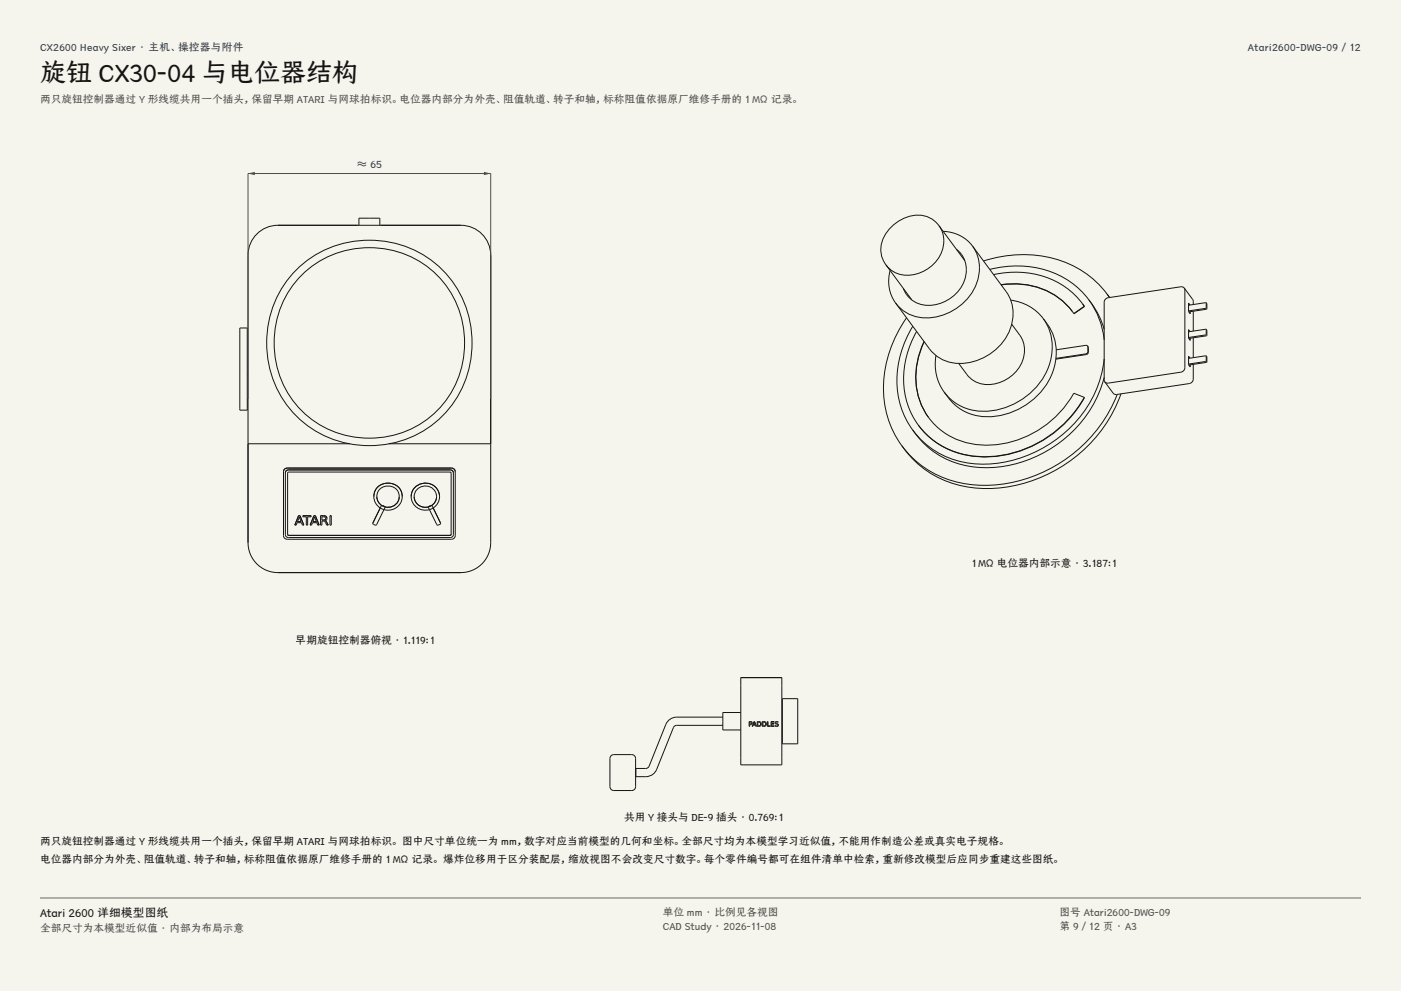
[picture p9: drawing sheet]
<svg xmlns="http://www.w3.org/2000/svg" width="420mm" height="297mm" viewBox="0 0 420 297" stroke-linecap="round" stroke-linejoin="round" font-family="sans-serif">
<g fill="#f5f4ed">
<path d="M0 0h420v297h-420z"/>
<path d="M12 12h396v275h-396z"/>
</g>
<g fill="none" stroke="#141413" stroke-width=".3">
<path d="M77 70.1a8.9 8.9 0 0 1 6.3-2.6h54.9a9 9 0 0 1 8.9 9v86.2a9 9 0 0 1-8.9 8.9h-54.9a9 9 0 0 1-8.9-8.9v-86.2a8.9 8.9 0 0 1 2.6-6.4zM107.6 67.5v-2.1h6.3v2.1M71.9 98.3h2.2v24.6h-2.2zM88.8 80.9a30.9 30.9 0 0 1 33.7-6.7 30.9 30.9 0 0 1 19 28.6 30.6 30.6 0 0 1-39.8 29.5 31 31 0 0 1-12.9-51.4zM90.4 82.5a28.6 28.6 0 0 1 31.2-6.2 28.6 28.6 0 0 1 17.7 26.5 28.4 28.4 0 0 1-36.9 27.3 28.7 28.7 0 0 1-12-47.6zM74.1 108.9h.3M74.1 112.3h.3M74.4 133h30.5M116.6 133h30.5M85 141.3v19.2l.4 .9 .7 .2h49.6l.6-.4 .2-.7v-19.2M86.1 140.3l-.9 .4-.2 .7M86.1 140.3l-.9 .4-.2 .6"/>
<path d="M86.1 140.3h49.3M86.3 141.6l.3-.1h48.5l.1 .3v18.5l-48.8 .1-.2-.3zM86.4 140.8a.88 .88 0 0 0-.9 .9v18.5a.88 .88 0 0 0 .9 .9h48.6a.88 .88 0 0 0 .9-.9v-18.5a.88 .88 0 0 0-.9-.9M86.4 140.8a.88 .88 0 0 0-.9 .9M86.4 140.8h48.6M88.4 157.4h.4l.3-.7h1.3l.3 .7h.4M88.4 157.4h.1M89.5 154.6h.1M89.5 154.6h.5M89.5 154.6l-1.1 2.8M89.7 154.9l.6 1.4h-1.1zM90 154.6h.1"/>
<path d="M90 154.6l1.1 2.8M90.8 154.6h2.5v.3h-1.1v2.5h-.4v-2.5h-1zM91.1 157.4h.1M93 157.4h.4l.3-.7h1.3l.3 .7h.4M93 157.4h.1M94.1 154.6h.5M94.1 154.6h.1M94.1 154.6l-1.1 2.8M94.3 154.9l.6 1.4h-1.1zM94.6 154.6h.1M94.6 154.6l1.1 2.8M95.7 157.4h.1"/>
<path d="M96.5 154.9h.5a.5 .5 0 0 1 .6 .5 .5 .5 0 0 1-.6 .5h-.5zM98 156.6h.1M98 156.6l.4 .8M98 155.4l-.1 .4-.4 .3 .5 .5M98 155.4l-.4-.7-1.5-.1v2.8h.4v-1.2l.8 .1 .7 1.1h.4M98 155.4h.1M98.4 157.4h.1M98.9 154.6h.4v2.8h-.4zM111.8 156.8h.1M111.8 156.8v.1M112.1 148.8a4.3 4.3 0 0 0 4.2 4.1 4.3 4.3 0 0 0 4.3-4.1M112.1 148.8a4.3 4.3 0 0 1 4.2-4 4.3 4.3 0 0 1 4.3 4"/>
<path d="M112.1 148.8h.1M114.5 151.5a3.3 3.3 0 0 1-1-4.3 3.3 3.3 0 0 1 4.2-1.4 3.3 3.3 0 0 1 1.8 4.1 3.4 3.4 0 0 1-4.1 2M114.5 151.5l-2.7 5.4M114.5 151.5l.9 .4M114.5 151.5h.2M114.5 151.5h.1M114.7 151.5l.7 .4M115.4 151.9l-2.5 5.3-.4 .2-.7-.5M115.4 151.9h.1M120.6 148.8h.1M123.3 148.8a4.3 4.3 0 0 0 4.2 4.1 4.3 4.3 0 0 0 4.3-4.1M123.3 148.8h.1"/>
<path d="M128.5 151.9l2.4 5.3 .5 .2 .7-.5M128.5 151.9h.1M129.1 151.5l-.6 .4M129.4 151.5a3.2 3.2 0 0 0 .9-4.6 3.2 3.2 0 0 0-4.6-.8 3.2 3.2 0 0 0-1.2 4.2 3.2 3.2 0 0 0 4 1.6M129.4 151.5l2.7 5.4M129.4 151.5l-.9 .4M129.4 151.5h-.3M129.4 151.5h.1M131.8 148.8h.1M131.8 148.8a4.3 4.3 0 0 0-4.3-4.1 4.3 4.3 0 0 0-4.2 4.1M132.1 156.8h.1M132.1 156.8v.1"/>
<path d="M135 140.8a.88 .88 0 0 1 .9 .9M135.4 140.3l.6 .2 .5 .9M135.4 140.3l.6 .2 .5 .8"/>
</g>
<path d="M74.4 119.6v-67.6h72.7v67.6" fill="none" stroke="#504e49" stroke-width=".3"/>
<g fill="#504e49">
<path d="M74.4 52l2-.5v1z"/>
<path d="M145.1 51.5l2 .5-2 .5z"/>
</g>
<g fill="none" stroke="#141413" stroke-width=".3">
<path d="M265.6 79.4l7.7 10.5M281.5 67.7a8.6 8.6 0 0 1-1.3 11.1 10.4 10.4 0 0 1-12.5 2.5l-2.1-1.9M281.5 67.7a8.2 8.2 0 0 0-10.3-2.3 11.1 11.1 0 0 0-7.1 9.9l.7 2.7 .8 1.4M281.5 67.7l7.7 10.4M282.7 69.3a11.3 11.3 0 0 1 8.9 4.5M286.7 74.7a8.1 8.1 0 0 1 1.9 10.6 11.5 11.5 0 0 1-13.5 5.6 7.6 7.6 0 0 1-4.3-4.5M291.6 73.8a12.5 12.5 0 0 1-1.7 15.9 15.4 15.4 0 0 1-17.7 4.3l-2.6-1.9-1.1-1.3M291.6 73.8l10 13.6a12.5 12.5 0 0 1-1.6 15.9 15.4 15.4 0 0 1-17.8 4.3l-2.5-1.9-1.1-1.3-10.1-13.6M294.8 78.2a34.3 34.3 0 0 1 33.1 5.6l4 4.4M266.8 81.1a11.3 11.3 0 0 0 1.7 9.7M271.8 95.2a34.3 34.3 0 0 0-4.4 33.3l3 5.1M273.6 97.8a28.3 28.3 0 0 0-1 29.6l1 1.5"/>
<path d="M274.8 99.3a25.8 25.8 0 0 0 .5 28.1M296.7 80.7a28.3 28.3 0 0 1 28.6 7.8l1.1 1.4M297.9 82.3a25.8 25.8 0 0 1 26.6 8.7M300.1 85.3a21.8 21.8 0 0 1 21.8 8.7M300.1 85.4a22.1 22.1 0 0 1 21.4 8M303 90a14.4 14.4 0 0 1 9.8 5.5M303.3 97.1l2.4 3.3a8.6 8.6 0 0 1-1.3 11.1 10.4 10.4 0 0 1-12.6 2.6l-2-1.9-2.4-3.3M312.8 95.5a15.3 15.3 0 0 1 .7 16.3 21 21 0 0 1-22.8 10.9 13.9 13.9 0 0 1-7.7-5.2M312.8 95.5a15.8 15.8 0 0 1 1 19.7 21.1 21.1 0 0 1-21.9 9.2 14.9 14.9 0 0 1-8.9-6.9M324.5 91l.6 .8M324.5 91l.6 .9M325.1 91.8v.1"/>
<path d="M325.1 91.8l-3.2 2.2M325.1 91.9l-3.2 2.1M326.4 89.9a24.3 24.3 0 0 1 4.6 11.9M326.4 89.9a24.7 24.7 0 0 1 4.6 8.8M331.9 88.2l.7 1zM355 86.3l-.4-.3-.6-.1-21.8 3.3-1 .6-.2 .7v23.4l.2 .5M355 86.3l.2 .6v23.3l-.2 .7-1 .6-21.8 3.3h-.6l-.4-.4M355 86.3l2.6 3.6 .1 1.4M356.7 91.4l-.4-.6v2.6l.5 .7v-.7M356.7 99.4l-.4-.6v2.5l.5 .7v-.6M357.7 93.3v5.9M361.6 98.7l-.1 1.7-5.2 .7"/>
<path d="M361.6 98.7l-5.3 .7M361.6 98.7l.2 .3-.1 1.6-5.3 .8M361.6 90.7v.1M361.6 90.7l-5.3 .8M361.6 90.7l.2 .4-.1 1.6-5.3 .8M361.6 90.8l-.1 1.6-5.2 .8M277 102.3a21.4 21.4 0 0 0 5.8 27.2 25.4 25.4 0 0 0 25.8 .9 30.7 30.7 0 0 0 13.3-12.5l3.2 1.2M277.1 102.4a22.1 22.1 0 0 0 1.3 22.8M280.6 106.5a14.4 14.4 0 0 0 2.4 11M325.1 119.1a34.2 34.2 0 0 1-36.5 17 23.1 23.1 0 0 1-13.3-8.7M325.1 119.1a33.9 33.9 0 0 1-36.4 17.1 23 23 0 0 1-13.4-8.8M326 103.7l.1 1.7-.3 .6-9.3 1.4"/>
<path d="M326 103.7l-.5-.2-8.9 1.3M326 103.7l.3 .5v1.4l-.4 .6-9.4 1.4M331 107.6a36.1 36.1 0 0 1-26.9 30.2 29 29 0 0 1-26.1-4.3l-2.3-2.1-2.1-2.5M331 113.1a37 37 0 0 1-39.8 26.7 25.1 25.1 0 0 1-17.6-10.9M334.9 118.2a43.3 43.3 0 0 1-43.2 27.1 29.4 29.4 0 0 1-21.3-11.7M336.1 118a43.1 43.1 0 0 1-46.4 27.9 29 29 0 0 1-19.3-12.3M356.7 107.3l-.4-.6v2.6l.5 .7v-.7M357.7 109.2v4.8l-.5 .6-.7 .4-22.1 3.2-.7-.3-2.5-3.5M357.7 101.2v6M361.6 106.7l-.1 1.6-5.2 .8M361.6 106.7l-5.3 .7M361.6 106.7l.2 .3-.1 1.6-5.3 .8"/>
<path d="M216.7 214.9h-13.8l-1.2 .2-1.1 .6-1 1.4-5.2 12.8-.8 .4h-3v2.5h3a3.5 3.5 0 0 0 3.3-2.3l5-12.4 .4-.6 14.4-.1M222.1 213.5h-5.4v5.3h5.4M222.1 203.1h12.3v26.1h-12.3zM224.6 216.2h.4a.47 .47 0 0 1 .5 .6 .47 .47 0 0 1-.7 .3v.6h-.2zM224.8 216.4h.2a.27 .27 0 0 1 .3 .3 .27 .27 0 0 1-.3 .2h-.2zM226 216.2h.2l.6 1.5h-.2l-.1-.4h-.7l-.1 .4h-.2zM226.1 216.4l.3 .8h-.5zM227 216.2a.82 .82 0 0 1 1.2 .8 .82 .82 0 0 1-1.2 .7zM227.2 216.4a.6 .6 0 0 1 .8 .6 .6 .6 0 0 1-.8 .5zM228.5 216.2a.82 .82 0 0 1 1.2 .8 .82 .82 0 0 1-1.2 .7zM228.7 216.4a.6 .6 0 0 1 .8 .6 .6 .6 0 0 1-.8 .5zM230.1 216.2h.1v1.3h.8v.2h-.9z"/>
<path d="M231.2 216.2h.9v.2h-.7v.4h.6v.2h-.6v.5h.7v.2h-.9zM232.5 216.3h.8v.2l-.2-.1a.3 .3 0 0 0-.4 0 .3 .3 0 0 0-.1 .4 .56 .56 0 0 1 .7 .2 .56 .56 0 0 1-.2 .8 .56 .56 0 0 1-.8-.2l.2-.1a.33 .33 0 0 0 .5 .1 .33 .33 0 0 0-.1-.5l-.5-.3zM234.5 209.4h4.6v13.5h-4.6zM183.3 226.4l.7-.2h5.4l.9 .4 .2 .7v8.5l-.4 .9-.7 .2h-5.4l-.9-.5-.2-.6v-8.5z"/>
</g>
<path d="M12 269.3h396zM12 269h396v.3h-396z" fill-rule="evenodd" fill="#504e49"/>
<text font-size="7.8" fill="#141413" x="12" y="24.7">旋钮 CX30-04 与电位器结构</text>
<text font-size="3.5" fill="#141413" x="12" y="274.9">Atari 2600 详细模型图纸</text>
<g font-size="3.2" fill="#1b365d">
<text x="12" y="15.3">CX2600 Heavy Sixer · 主机、操控器与附件</text>
<text x="374.1" y="15.3">Atari2600-DWG-09 / 12</text>
<text x="107" y="50.4">≈ 65</text>
</g>
<g font-size="3.2" fill="#504e49">
<text x="12" y="30.9">两只旋钮控制器通过 Y 形线缆共用一个插头，保留早期 ATARI 与网球拍标识。电位器内部分为外壳、阻值轨道、转子和轴，标称阻值依据原厂维修手册的 1 MΩ 记录。</text>
<text x="198.7" y="274.5">单位 mm · 比例见各视图</text>
<text x="317.6" y="274.5">图号 Atari2600-DWG-09</text>
<text x="12" y="279.3">全部尺寸为本模型近似值 · 内部为布局示意</text>
<text x="198.7" y="278.8">CAD Study · 2026-11-08</text>
<text x="317.6" y="278.8">第 9 / 12 页 · A3</text>
</g>
<g font-size="3.2" fill="#141413">
<text x="291.2" y="170">1 MΩ 电位器内部示意 · 3.187:1</text>
<text x="88.7" y="193">早期旋钮控制器俯视 · 1.119:1</text>
<text x="187.2" y="246">共用 Y 接头与 DE-9 插头 · 0.769:1</text>
<text x="12" y="253.3">两只旋钮控制器通过 Y 形线缆共用一个插头，保留早期 ATARI 与网球拍标识。 图中尺寸单位统一为 mm，数字对应当前模型的几何和坐标。全部尺寸均为本模型学习近似值，不能用作制造公差或真实电子规格。</text>
<text x="12" y="258.6">电位器内部分为外壳、阻值轨道、转子和轴，标称阻值依据原厂维修手册的 1 MΩ 记录。 爆炸位移用于区分装配层，缩放视图不会改变尺寸数字。每个零件编号都可在组件清单中检索，重新修改模型后应同步重建这些图纸。</text>
</g>
</svg>
